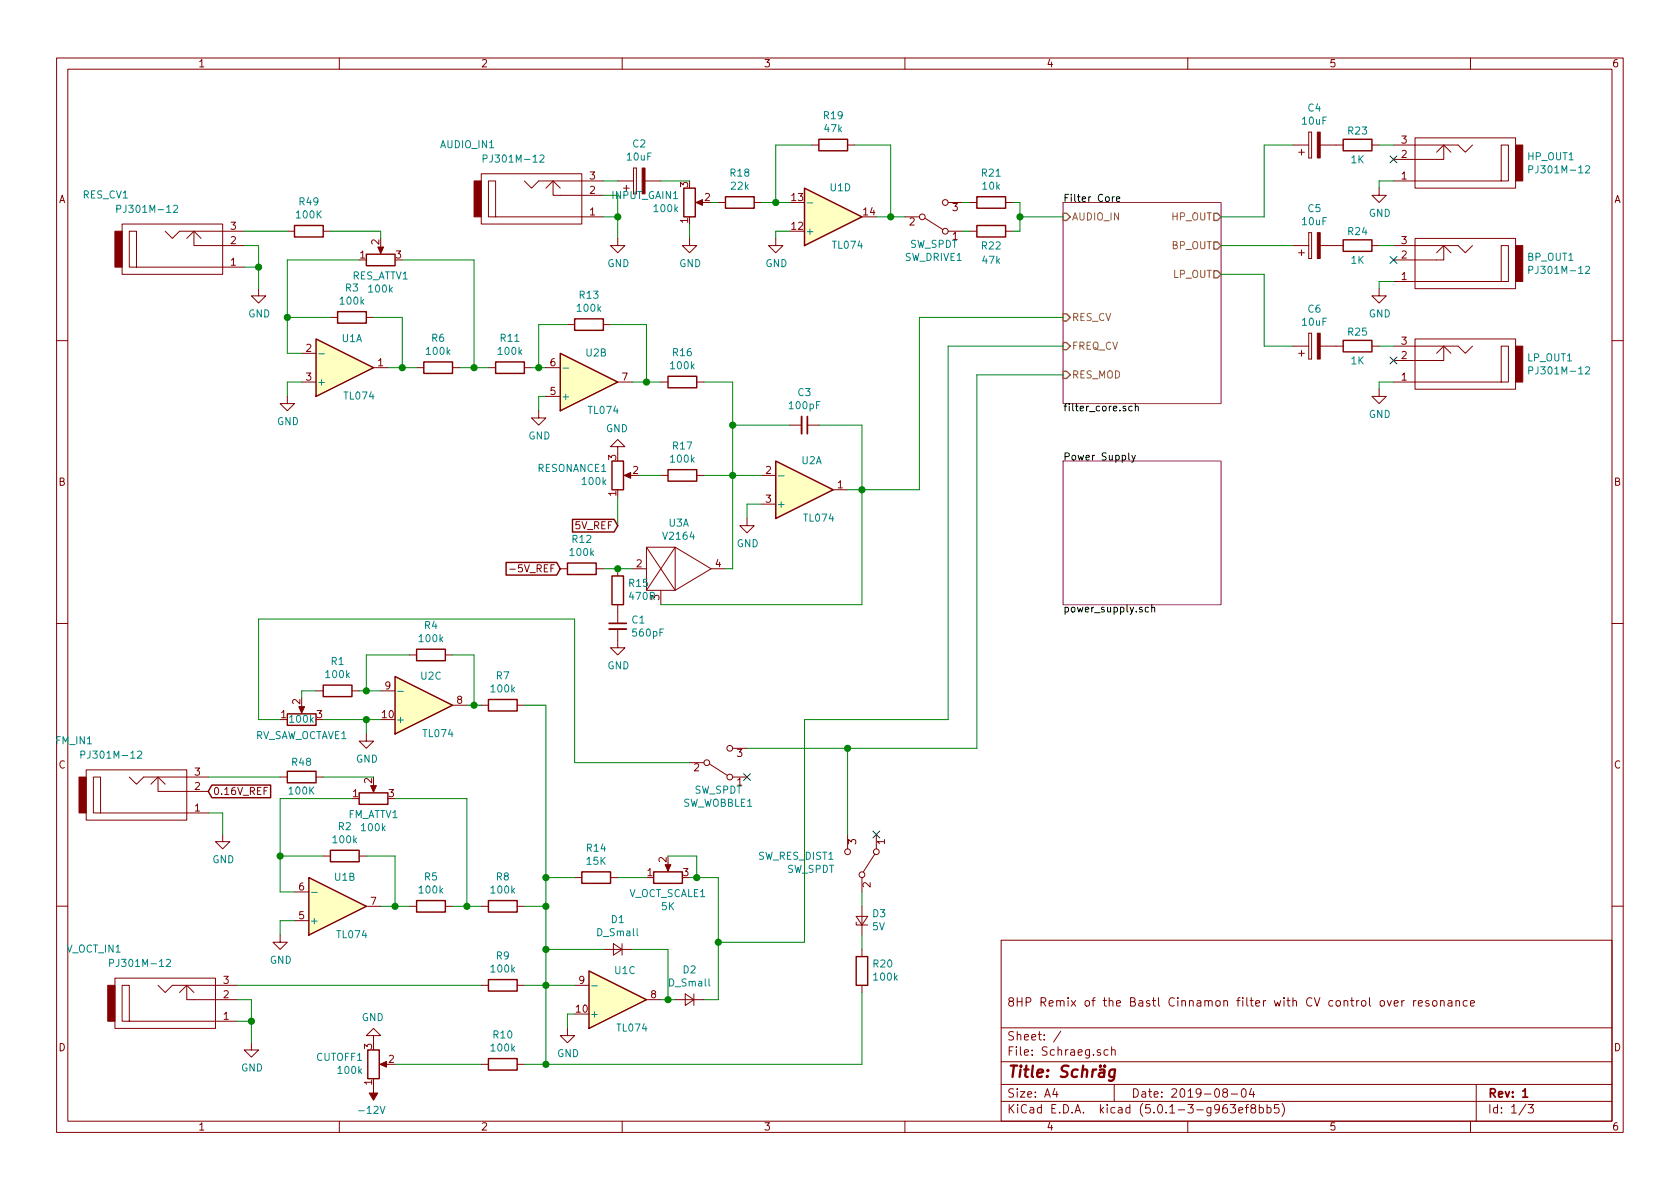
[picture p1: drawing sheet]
EESchema Schematic File Version 4
LIBS:Schraeg-cache
EELAYER 26 0
EELAYER END
$Descr A4 11693 8268
encoding utf-8
Sheet 1 3
Title "Schräg"
Date "2019-08-04"
Rev "1"
Comp ""
Comment1 "8HP Remix of the Bastl Cinnamon filter with CV control over resonance"
Comment2 ""
Comment3 ""
Comment4 ""
$EndDescr
$Comp
L eurocad:PJ301M-12 AUDIO_IN1
U 1 1
P 3750 1350
F 0 "AUDIO_IN1" H 3450 1000 50  0000 R CNN
F 1 "PJ301M-12" H 3800 1100 50  0000 R CNN
F 2 "Eurocad:PJ301M-12" H 3750 1350 50  0001 C CNN
F 3 "" H 3750 1350 50  0000 C CNN
	1    3750 1350
	1    0    0    1   
$EndComp
Wire Wire Line
	4200 1500 4300 1500
Wire Wire Line
	4300 1500 4300 1650
$Comp
L power:GND #PWR011
U 1 1
P 4300 1650
F 0 "#PWR011" H 4300 1400 50  0001 C CNN
F 1 "GND" H 4305 1477 50  0000 C CNN
F 2 "" H 4300 1650 50  0001 C CNN
F 3 "" H 4300 1650 50  0001 C CNN
	1    4300 1650
	1    0    0    -1  
$EndComp
$Comp
L Device:CP C2
U 1 1
P 4450 1250
F 0 "C2" V 4705 1250 50  0000 C CNN
F 1 "10uF" V 4614 1250 50  0000 C CNN
F 2 "Capacitor_SMD:CP_Elec_5x4.5" H 4488 1100 50  0001 C CNN
F 3 "~" H 4450 1250 50  0001 C CNN
	1    4450 1250
	0    -1   -1   0   
$EndComp
Wire Wire Line
	4200 1250 4300 1250
$Comp
L Device:R_POT INPUT_GAIN1
U 1 1
P 4800 1400
F 0 "INPUT_GAIN1" H 4730 1354 50  0000 R CNN
F 1 "100k" H 4730 1445 50  0000 R CNN
F 2 "Eurocad:Alpha9mmPot" H 4800 1400 50  0001 C CNN
F 3 "~" H 4800 1400 50  0001 C CNN
	1    4800 1400
	1    0    0    1   
$EndComp
Wire Wire Line
	4600 1250 4800 1250
Wire Wire Line
	4800 1550 4800 1650
$Comp
L power:GND #PWR014
U 1 1
P 4800 1650
F 0 "#PWR014" H 4800 1400 50  0001 C CNN
F 1 "GND" H 4805 1477 50  0000 C CNN
F 2 "" H 4800 1650 50  0001 C CNN
F 3 "" H 4800 1650 50  0001 C CNN
	1    4800 1650
	1    0    0    -1  
$EndComp
$Comp
L Device:R R18
U 1 1
P 5150 1400
F 0 "R18" V 4943 1400 50  0000 C CNN
F 1 "22k" V 5034 1400 50  0000 C CNN
F 2 "Resistor_SMD:R_0603_1608Metric_Pad1.05x0.95mm_HandSolder" V 5080 1400 50  0001 C CNN
F 3 "~" H 5150 1400 50  0001 C CNN
	1    5150 1400
	0    1    1    0   
$EndComp
Wire Wire Line
	5300 1400 5400 1400
$Comp
L Amplifier_Operational:TL074 U1
U 4 1
P 5800 1500
F 0 "U1" H 5850 1300 50  0000 C CNN
F 1 "TL074" H 5900 1700 50  0000 C CNN
F 2 "Package_SO:SOIC-14_3.9x8.7mm_P1.27mm" H 5750 1600 50  0001 C CNN
F 3 "http://www.ti.com/lit/ds/symlink/tl071.pdf" H 5850 1700 50  0001 C CNN
	4    5800 1500
	1    0    0    1   
$EndComp
Wire Wire Line
	5500 1600 5400 1600
Wire Wire Line
	5400 1600 5400 1650
$Comp
L power:GND #PWR016
U 1 1
P 5400 1650
F 0 "#PWR016" H 5400 1400 50  0001 C CNN
F 1 "GND" H 5405 1477 50  0000 C CNN
F 2 "" H 5400 1650 50  0001 C CNN
F 3 "" H 5400 1650 50  0001 C CNN
	1    5400 1650
	1    0    0    -1  
$EndComp
$Comp
L Device:R R19
U 1 1
P 5800 1000
F 0 "R19" V 5593 1000 50  0000 C CNN
F 1 "47k" V 5684 1000 50  0000 C CNN
F 2 "Resistor_SMD:R_0603_1608Metric_Pad1.05x0.95mm_HandSolder" V 5730 1000 50  0001 C CNN
F 3 "~" H 5800 1000 50  0001 C CNN
	1    5800 1000
	0    1    1    0   
$EndComp
Wire Wire Line
	5650 1000 5400 1000
Wire Wire Line
	5400 1000 5400 1400
Connection ~ 5400 1400
Wire Wire Line
	5400 1400 5500 1400
Wire Wire Line
	5950 1000 6200 1000
Wire Wire Line
	6200 1000 6200 1500
Wire Wire Line
	6200 1500 6100 1500
$Comp
L Switch:SW_SPDT SW_DRIVE1
U 1 1
P 6500 1500
F 0 "SW_DRIVE1" H 6500 1785 50  0000 C CNN
F 1 "SW_SPDT" H 6500 1694 50  0000 C CNN
F 2 "Connector_PinHeader_2.54mm:PinHeader_1x03_P2.54mm_Vertical" H 6500 1500 50  0001 C CNN
F 3 "" H 6500 1500 50  0001 C CNN
	1    6500 1500
	1    0    0    -1  
$EndComp
$Comp
L Device:R R22
U 1 1
P 6900 1600
F 0 "R22" V 7000 1600 50  0000 C CNN
F 1 "47k" V 7100 1600 50  0000 C CNN
F 2 "Resistor_SMD:R_0603_1608Metric_Pad1.05x0.95mm_HandSolder" V 6830 1600 50  0001 C CNN
F 3 "~" H 6900 1600 50  0001 C CNN
	1    6900 1600
	0    1    1    0   
$EndComp
$Comp
L Device:R R21
U 1 1
P 6900 1400
F 0 "R21" V 6693 1400 50  0000 C CNN
F 1 "10k" V 6784 1400 50  0000 C CNN
F 2 "Resistor_SMD:R_0603_1608Metric_Pad1.05x0.95mm_HandSolder" V 6830 1400 50  0001 C CNN
F 3 "~" H 6900 1400 50  0001 C CNN
	1    6900 1400
	0    1    1    0   
$EndComp
Wire Wire Line
	7050 1600 7100 1600
Wire Wire Line
	7100 1400 7050 1400
$Sheet
S 7400 1400 1100 1400
U 5D5752FE
F0 "Filter Core" 50
F1 "filter_core.sch" 50
F2 "AUDIO_IN" I L 7400 1500 50 
F3 "HP_OUT" O R 8500 1500 50 
F4 "BP_OUT" O R 8500 1700 50 
F5 "LP_OUT" O R 8500 1900 50 
F6 "FREQ_CV" I L 7400 2400 50 
F7 "RES_CV" I L 7400 2200 50 
F8 "RES_MOD" I L 7400 2600 50 
$EndSheet
Wire Wire Line
	4950 1400 5000 1400
Wire Wire Line
	6700 1400 6750 1400
Wire Wire Line
	6700 1600 6750 1600
Wire Wire Line
	6200 1500 6300 1500
Connection ~ 6200 1500
$Comp
L eurocad:PJ301M-12 HP_OUT1
U 1 1
P 10150 1100
F 0 "HP_OUT1" H 9672 1084 50  0000 R CNN
F 1 "PJ301M-12" H 9672 1175 50  0000 R CNN
F 2 "Eurocad:PJ301M-12" H 10150 1100 50  0001 C CNN
F 3 "" H 10150 1100 50  0000 C CNN
	1    10150 1100
	-1   0    0    1   
$EndComp
Wire Wire Line
	9700 1250 9600 1250
Wire Wire Line
	9600 1250 9600 1300
$Comp
L power:GND #PWR017
U 1 1
P 9600 1300
F 0 "#PWR017" H 9600 1050 50  0001 C CNN
F 1 "GND" H 9605 1127 50  0000 C CNN
F 2 "" H 9600 1300 50  0001 C CNN
F 3 "" H 9600 1300 50  0001 C CNN
	1    9600 1300
	1    0    0    -1  
$EndComp
$Comp
L Device:R R23
U 1 1
P 9450 1000
F 0 "R23" V 9350 1000 50  0000 C CNN
F 1 "1K" V 9550 1000 50  0000 C CNN
F 2 "Resistor_SMD:R_0603_1608Metric_Pad1.05x0.95mm_HandSolder" V 9380 1000 50  0001 C CNN
F 3 "~" H 9450 1000 50  0001 C CNN
	1    9450 1000
	0    1    1    0   
$EndComp
Wire Wire Line
	9600 1000 9700 1000
$Comp
L eurocad:PJ301M-12 BP_OUT1
U 1 1
P 10150 1800
F 0 "BP_OUT1" H 9672 1784 50  0000 R CNN
F 1 "PJ301M-12" H 9672 1875 50  0000 R CNN
F 2 "Eurocad:PJ301M-12" H 10150 1800 50  0001 C CNN
F 3 "" H 10150 1800 50  0000 C CNN
	1    10150 1800
	-1   0    0    1   
$EndComp
Wire Wire Line
	9700 1950 9600 1950
Wire Wire Line
	9600 1950 9600 2000
$Comp
L power:GND #PWR018
U 1 1
P 9600 2000
F 0 "#PWR018" H 9600 1750 50  0001 C CNN
F 1 "GND" H 9605 1827 50  0000 C CNN
F 2 "" H 9600 2000 50  0001 C CNN
F 3 "" H 9600 2000 50  0001 C CNN
	1    9600 2000
	1    0    0    -1  
$EndComp
$Comp
L Device:R R24
U 1 1
P 9450 1700
F 0 "R24" V 9350 1700 50  0000 C CNN
F 1 "1K" V 9550 1700 50  0000 C CNN
F 2 "Resistor_SMD:R_0603_1608Metric_Pad1.05x0.95mm_HandSolder" V 9380 1700 50  0001 C CNN
F 3 "~" H 9450 1700 50  0001 C CNN
	1    9450 1700
	0    1    1    0   
$EndComp
Wire Wire Line
	9600 1700 9700 1700
$Comp
L eurocad:PJ301M-12 LP_OUT1
U 1 1
P 10150 2500
F 0 "LP_OUT1" H 9672 2484 50  0000 R CNN
F 1 "PJ301M-12" H 9672 2575 50  0000 R CNN
F 2 "Eurocad:PJ301M-12" H 10150 2500 50  0001 C CNN
F 3 "" H 10150 2500 50  0000 C CNN
	1    10150 2500
	-1   0    0    1   
$EndComp
Wire Wire Line
	9700 2650 9600 2650
Wire Wire Line
	9600 2650 9600 2700
$Comp
L power:GND #PWR019
U 1 1
P 9600 2700
F 0 "#PWR019" H 9600 2450 50  0001 C CNN
F 1 "GND" H 9605 2527 50  0000 C CNN
F 2 "" H 9600 2700 50  0001 C CNN
F 3 "" H 9600 2700 50  0001 C CNN
	1    9600 2700
	1    0    0    -1  
$EndComp
$Comp
L Device:R R25
U 1 1
P 9450 2400
F 0 "R25" V 9350 2400 50  0000 C CNN
F 1 "1K" V 9550 2400 50  0000 C CNN
F 2 "Resistor_SMD:R_0603_1608Metric_Pad1.05x0.95mm_HandSolder" V 9380 2400 50  0001 C CNN
F 3 "~" H 9450 2400 50  0001 C CNN
	1    9450 2400
	0    1    1    0   
$EndComp
Wire Wire Line
	9600 2400 9700 2400
$Comp
L eurocad:PJ301M-12 RES_CV1
U 1 1
P 1250 1700
F 0 "RES_CV1" H 900 1350 50  0000 R CNN
F 1 "PJ301M-12" H 1250 1450 50  0000 R CNN
F 2 "Eurocad:PJ301M-12" H 1250 1700 50  0001 C CNN
F 3 "" H 1250 1700 50  0000 C CNN
	1    1250 1700
	1    0    0    1   
$EndComp
Wire Wire Line
	1700 1850 1800 1850
$Comp
L power:GND #PWR03
U 1 1
P 1800 2000
F 0 "#PWR03" H 1800 1750 50  0001 C CNN
F 1 "GND" H 1805 1827 50  0000 C CNN
F 2 "" H 1800 2000 50  0001 C CNN
F 3 "" H 1800 2000 50  0001 C CNN
	1    1800 2000
	1    0    0    -1  
$EndComp
Wire Wire Line
	1800 1850 1800 2000
$Comp
L Amplifier_Operational:TL074 U1
U 1 1
P 2400 2550
F 0 "U1" H 2450 2350 50  0000 C CNN
F 1 "TL074" H 2500 2750 50  0000 C CNN
F 2 "Package_SO:SOIC-14_3.9x8.7mm_P1.27mm" H 2350 2650 50  0001 C CNN
F 3 "http://www.ti.com/lit/ds/symlink/tl071.pdf" H 2450 2750 50  0001 C CNN
	1    2400 2550
	1    0    0    1   
$EndComp
$Comp
L Device:R R3
U 1 1
P 2450 2200
F 0 "R3" V 2243 2200 50  0000 C CNN
F 1 "100k" V 2334 2200 50  0000 C CNN
F 2 "Resistor_SMD:R_0603_1608Metric_Pad1.05x0.95mm_HandSolder" V 2380 2200 50  0001 C CNN
F 3 "~" H 2450 2200 50  0001 C CNN
	1    2450 2200
	0    1    1    0   
$EndComp
$Comp
L Device:R R6
U 1 1
P 3050 2550
F 0 "R6" V 2843 2550 50  0000 C CNN
F 1 "100k" V 2934 2550 50  0000 C CNN
F 2 "Resistor_SMD:R_0603_1608Metric_Pad1.05x0.95mm_HandSolder" V 2980 2550 50  0001 C CNN
F 3 "~" H 3050 2550 50  0001 C CNN
	1    3050 2550
	0    1    1    0   
$EndComp
Wire Wire Line
	2500 1800 2000 1800
Wire Wire Line
	2000 1800 2000 2200
Wire Wire Line
	2000 2450 2100 2450
Wire Wire Line
	2100 2650 2000 2650
Wire Wire Line
	2000 2650 2000 2750
$Comp
L power:GND #PWR05
U 1 1
P 2000 2750
F 0 "#PWR05" H 2000 2500 50  0001 C CNN
F 1 "GND" H 2005 2577 50  0000 C CNN
F 2 "" H 2000 2750 50  0001 C CNN
F 3 "" H 2000 2750 50  0001 C CNN
	1    2000 2750
	1    0    0    -1  
$EndComp
Wire Wire Line
	2300 2200 2000 2200
Connection ~ 2000 2200
Wire Wire Line
	2000 2200 2000 2450
Wire Wire Line
	2600 2200 2800 2200
Wire Wire Line
	2800 2200 2800 2550
Wire Wire Line
	2800 2550 2700 2550
Wire Wire Line
	2800 2550 2900 2550
Connection ~ 2800 2550
Wire Wire Line
	2800 1800 3300 1800
Wire Wire Line
	3300 1800 3300 2550
Wire Wire Line
	3300 2550 3200 2550
$Comp
L Device:R R11
U 1 1
P 3550 2550
F 0 "R11" V 3343 2550 50  0000 C CNN
F 1 "100k" V 3434 2550 50  0000 C CNN
F 2 "Resistor_SMD:R_0603_1608Metric_Pad1.05x0.95mm_HandSolder" V 3480 2550 50  0001 C CNN
F 3 "~" H 3550 2550 50  0001 C CNN
	1    3550 2550
	0    1    1    0   
$EndComp
Wire Wire Line
	3300 2550 3400 2550
Connection ~ 3300 2550
$Comp
L Device:R R13
U 1 1
P 4100 2250
F 0 "R13" V 3893 2250 50  0000 C CNN
F 1 "100k" V 3984 2250 50  0000 C CNN
F 2 "Resistor_SMD:R_0603_1608Metric_Pad1.05x0.95mm_HandSolder" V 4030 2250 50  0001 C CNN
F 3 "~" H 4100 2250 50  0001 C CNN
	1    4100 2250
	0    1    1    0   
$EndComp
Wire Wire Line
	3700 2550 3750 2550
Wire Wire Line
	3950 2250 3750 2250
Wire Wire Line
	3750 2250 3750 2550
Connection ~ 3750 2550
Wire Wire Line
	3750 2550 3800 2550
Wire Wire Line
	4250 2250 4500 2250
Wire Wire Line
	4500 2250 4500 2650
Wire Wire Line
	4500 2650 4400 2650
Wire Wire Line
	3800 2750 3750 2750
Wire Wire Line
	3750 2750 3750 2850
$Comp
L power:GND #PWR09
U 1 1
P 3750 2850
F 0 "#PWR09" H 3750 2600 50  0001 C CNN
F 1 "GND" H 3755 2677 50  0000 C CNN
F 2 "" H 3750 2850 50  0001 C CNN
F 3 "" H 3750 2850 50  0001 C CNN
	1    3750 2850
	1    0    0    -1  
$EndComp
$Comp
L Device:R R16
U 1 1
P 4750 2650
F 0 "R16" V 4543 2650 50  0000 C CNN
F 1 "100k" V 4634 2650 50  0000 C CNN
F 2 "Resistor_SMD:R_0603_1608Metric_Pad1.05x0.95mm_HandSolder" V 4680 2650 50  0001 C CNN
F 3 "~" H 4750 2650 50  0001 C CNN
	1    4750 2650
	0    1    1    0   
$EndComp
Wire Wire Line
	4500 2650 4600 2650
Connection ~ 4500 2650
$Comp
L Amplifier_Operational:TL074 U2
U 1 1
P 5600 3400
F 0 "U2" H 5650 3200 50  0000 C CNN
F 1 "TL074" H 5700 3600 50  0000 C CNN
F 2 "Package_SO:SOIC-14_3.9x8.7mm_P1.27mm" H 5550 3500 50  0001 C CNN
F 3 "http://www.ti.com/lit/ds/symlink/tl071.pdf" H 5650 3600 50  0001 C CNN
	1    5600 3400
	1    0    0    1   
$EndComp
Wire Wire Line
	4900 2650 5100 2650
$Comp
L v2164:V2164 U3
U 1 1
P 4700 3950
AR Path="/5D5C12B5" Ref="U3"  Part="1" 
AR Path="/5D5752FE/5D5C12B5" Ref="U?"  Part="1" 
F 0 "U3" H 4725 3635 50  0000 C CNN
F 1 "V2164" H 4725 3726 50  0000 C CNN
F 2 "Package_SO:SOIC-16_3.9x9.9mm_P1.27mm" H 4700 3950 50  0001 C CNN
F 3 "" H 4700 3950 50  0001 C CNN
	1    4700 3950
	1    0    0    1   
$EndComp
$Comp
L Device:R R15
U 1 1
P 4300 4100
AR Path="/5D5C12BC" Ref="R15"  Part="1" 
AR Path="/5D5752FE/5D5C12BC" Ref="R?"  Part="1" 
F 0 "R15" H 4230 4054 50  0000 R CNN
F 1 "470R" H 4230 4145 50  0000 R CNN
F 2 "Resistor_SMD:R_0603_1608Metric_Pad1.05x0.95mm_HandSolder" V 4230 4100 50  0001 C CNN
F 3 "~" H 4300 4100 50  0001 C CNN
	1    4300 4100
	-1   0    0    1   
$EndComp
$Comp
L Device:C_Small C1
U 1 1
P 4300 4350
AR Path="/5D5C12C3" Ref="C1"  Part="1" 
AR Path="/5D5752FE/5D5C12C3" Ref="C?"  Part="1" 
F 0 "C1" H 4392 4396 50  0000 L CNN
F 1 "560pF" H 4392 4305 50  0000 L CNN
F 2 "Capacitor_SMD:C_0603_1608Metric_Pad1.05x0.95mm_HandSolder" H 4300 4350 50  0001 C CNN
F 3 "~" H 4300 4350 50  0001 C CNN
	1    4300 4350
	1    0    0    -1  
$EndComp
$Comp
L power:GND #PWR013
U 1 1
P 4300 4450
AR Path="/5D5C12CA" Ref="#PWR013"  Part="1" 
AR Path="/5D5752FE/5D5C12CA" Ref="#PWR?"  Part="1" 
F 0 "#PWR013" H 4300 4200 50  0001 C CNN
F 1 "GND" H 4305 4277 50  0000 C CNN
F 2 "" H 4300 4450 50  0001 C CNN
F 3 "" H 4300 4450 50  0001 C CNN
	1    4300 4450
	1    0    0    -1  
$EndComp
Wire Wire Line
	4200 3950 4300 3950
Connection ~ 4300 3950
Wire Wire Line
	4300 3950 4400 3950
$Comp
L Device:R R12
U 1 1
P 4050 3950
F 0 "R12" V 3843 3950 50  0000 C CNN
F 1 "100k" V 3934 3950 50  0000 C CNN
F 2 "Resistor_SMD:R_0603_1608Metric_Pad1.05x0.95mm_HandSolder" V 3980 3950 50  0001 C CNN
F 3 "~" H 4050 3950 50  0001 C CNN
	1    4050 3950
	0    1    1    0   
$EndComp
$Comp
L Device:R_POT RESONANCE1
U 1 1
P 4300 3300
F 0 "RESONANCE1" H 4230 3254 50  0000 R CNN
F 1 "100k" H 4230 3345 50  0000 R CNN
F 2 "Eurocad:Alpha9mmPot" H 4300 3300 50  0001 C CNN
F 3 "~" H 4300 3300 50  0001 C CNN
	1    4300 3300
	1    0    0    1   
$EndComp
$Comp
L power:GND #PWR012
U 1 1
P 4300 3150
AR Path="/5D5CD50E" Ref="#PWR012"  Part="1" 
AR Path="/5D5752FE/5D5CD50E" Ref="#PWR?"  Part="1" 
F 0 "#PWR012" H 4300 2900 50  0001 C CNN
F 1 "GND" H 4305 2977 50  0000 C CNN
F 2 "" H 4300 3150 50  0001 C CNN
F 3 "" H 4300 3150 50  0001 C CNN
	1    4300 3150
	-1   0    0    1   
$EndComp
Wire Wire Line
	4300 3450 4300 3650
$Comp
L Device:R R17
U 1 1
P 4750 3300
F 0 "R17" V 4543 3300 50  0000 C CNN
F 1 "100k" V 4634 3300 50  0000 C CNN
F 2 "Resistor_SMD:R_0603_1608Metric_Pad1.05x0.95mm_HandSolder" V 4680 3300 50  0001 C CNN
F 3 "~" H 4750 3300 50  0001 C CNN
	1    4750 3300
	0    1    1    0   
$EndComp
Wire Wire Line
	4450 3300 4600 3300
Wire Wire Line
	4900 3300 5100 3300
Wire Wire Line
	5100 3300 5100 2950
Wire Wire Line
	5050 3950 5100 3950
Wire Wire Line
	5100 3950 5100 3300
Connection ~ 5100 3300
$Comp
L Device:C_Small C3
U 1 1
P 5600 2950
F 0 "C3" V 5371 2950 50  0000 C CNN
F 1 "100pF" V 5462 2950 50  0000 C CNN
F 2 "Capacitor_SMD:C_0603_1608Metric_Pad1.05x0.95mm_HandSolder" H 5600 2950 50  0001 C CNN
F 3 "~" H 5600 2950 50  0001 C CNN
	1    5600 2950
	0    1    1    0   
$EndComp
Wire Wire Line
	5700 2950 6000 2950
Wire Wire Line
	6000 2950 6000 3400
Wire Wire Line
	6000 3400 5900 3400
Wire Wire Line
	5300 3500 5200 3500
Wire Wire Line
	5200 3500 5200 3600
$Comp
L power:GND #PWR015
U 1 1
P 5200 3600
AR Path="/5D5E3FE0" Ref="#PWR015"  Part="1" 
AR Path="/5D5752FE/5D5E3FE0" Ref="#PWR?"  Part="1" 
F 0 "#PWR015" H 5200 3350 50  0001 C CNN
F 1 "GND" H 5205 3427 50  0000 C CNN
F 2 "" H 5200 3600 50  0001 C CNN
F 3 "" H 5200 3600 50  0001 C CNN
	1    5200 3600
	1    0    0    -1  
$EndComp
Wire Wire Line
	4600 4200 6000 4200
Wire Wire Line
	6000 4200 6000 3400
Connection ~ 6000 3400
Wire Wire Line
	6000 3400 6400 3400
Wire Wire Line
	7100 1400 7100 1500
Wire Wire Line
	7100 1500 7400 1500
Connection ~ 7100 1500
Wire Wire Line
	7100 1500 7100 1600
Wire Wire Line
	6400 3400 6400 2200
Wire Wire Line
	6400 2200 7400 2200
Wire Wire Line
	1450 5650 1550 5650
$Comp
L power:GND #PWR01
U 1 1
P 1550 5800
F 0 "#PWR01" H 1550 5550 50  0001 C CNN
F 1 "GND" H 1555 5627 50  0000 C CNN
F 2 "" H 1550 5800 50  0001 C CNN
F 3 "" H 1550 5800 50  0001 C CNN
	1    1550 5800
	1    0    0    -1  
$EndComp
Wire Wire Line
	1550 5650 1550 5800
$Comp
L Amplifier_Operational:TL074 U1
U 2 1
P 2350 6300
F 0 "U1" H 2400 6100 50  0000 C CNN
F 1 "TL074" H 2450 6500 50  0000 C CNN
F 2 "Package_SO:SOIC-14_3.9x8.7mm_P1.27mm" H 2300 6400 50  0001 C CNN
F 3 "http://www.ti.com/lit/ds/symlink/tl071.pdf" H 2400 6500 50  0001 C CNN
	2    2350 6300
	1    0    0    1   
$EndComp
$Comp
L Device:R_POT FM_ATTV1
U 1 1
P 2600 5550
F 0 "FM_ATTV1" V 2486 5550 50  0000 C CNN
F 1 "100k" V 2395 5550 50  0000 C CNN
F 2 "Eurocad:Alpha9mmPot" H 2600 5550 50  0001 C CNN
F 3 "~" H 2600 5550 50  0001 C CNN
	1    2600 5550
	0    -1   -1   0   
$EndComp
$Comp
L Device:R R2
U 1 1
P 2400 5950
F 0 "R2" V 2193 5950 50  0000 C CNN
F 1 "100k" V 2284 5950 50  0000 C CNN
F 2 "Resistor_SMD:R_0603_1608Metric_Pad1.05x0.95mm_HandSolder" V 2330 5950 50  0001 C CNN
F 3 "~" H 2400 5950 50  0001 C CNN
	1    2400 5950
	0    1    1    0   
$EndComp
$Comp
L Device:R R5
U 1 1
P 3000 6300
F 0 "R5" V 2793 6300 50  0000 C CNN
F 1 "100k" V 2884 6300 50  0000 C CNN
F 2 "Resistor_SMD:R_0603_1608Metric_Pad1.05x0.95mm_HandSolder" V 2930 6300 50  0001 C CNN
F 3 "~" H 3000 6300 50  0001 C CNN
	1    3000 6300
	0    1    1    0   
$EndComp
Wire Wire Line
	1950 5550 1950 5950
Wire Wire Line
	1950 6200 2050 6200
Wire Wire Line
	2050 6400 1950 6400
Wire Wire Line
	1950 6400 1950 6500
$Comp
L power:GND #PWR04
U 1 1
P 1950 6500
F 0 "#PWR04" H 1950 6250 50  0001 C CNN
F 1 "GND" H 1955 6327 50  0000 C CNN
F 2 "" H 1950 6500 50  0001 C CNN
F 3 "" H 1950 6500 50  0001 C CNN
	1    1950 6500
	1    0    0    -1  
$EndComp
Wire Wire Line
	2250 5950 1950 5950
Connection ~ 1950 5950
Wire Wire Line
	1950 5950 1950 6200
Wire Wire Line
	2550 5950 2750 5950
Wire Wire Line
	2750 5950 2750 6300
Wire Wire Line
	2750 6300 2650 6300
Wire Wire Line
	2750 6300 2850 6300
Connection ~ 2750 6300
Wire Wire Line
	2750 5550 3250 5550
Wire Wire Line
	3250 5550 3250 6300
Wire Wire Line
	3250 6300 3150 6300
$Comp
L Device:R R8
U 1 1
P 3500 6300
F 0 "R8" V 3293 6300 50  0000 C CNN
F 1 "100k" V 3384 6300 50  0000 C CNN
F 2 "Resistor_SMD:R_0603_1608Metric_Pad1.05x0.95mm_HandSolder" V 3430 6300 50  0001 C CNN
F 3 "~" H 3500 6300 50  0001 C CNN
	1    3500 6300
	0    1    1    0   
$EndComp
Wire Wire Line
	3250 6300 3350 6300
Connection ~ 3250 6300
$Comp
L eurocad:PJ301M-12 V_OCT_IN1
U 1 1
P 1200 6950
F 0 "V_OCT_IN1" H 850 6600 50  0000 R CNN
F 1 "PJ301M-12" H 1200 6700 50  0000 R CNN
F 2 "Eurocad:PJ301M-12" H 1200 6950 50  0001 C CNN
F 3 "" H 1200 6950 50  0000 C CNN
	1    1200 6950
	1    0    0    1   
$EndComp
$Comp
L Device:R R9
U 1 1
P 3500 6850
F 0 "R9" V 3293 6850 50  0000 C CNN
F 1 "100k" V 3384 6850 50  0000 C CNN
F 2 "Resistor_SMD:R_0603_1608Metric_Pad1.05x0.95mm_HandSolder" V 3430 6850 50  0001 C CNN
F 3 "~" H 3500 6850 50  0001 C CNN
	1    3500 6850
	0    1    1    0   
$EndComp
Wire Wire Line
	3350 6850 1650 6850
Wire Wire Line
	1650 7100 1750 7100
$Comp
L power:GND #PWR02
U 1 1
P 1750 7250
F 0 "#PWR02" H 1750 7000 50  0001 C CNN
F 1 "GND" H 1755 7077 50  0000 C CNN
F 2 "" H 1750 7250 50  0001 C CNN
F 3 "" H 1750 7250 50  0001 C CNN
	1    1750 7250
	1    0    0    -1  
$EndComp
Wire Wire Line
	1750 7100 1750 7250
$Comp
L Device:R_POT CUTOFF1
U 1 1
P 2600 7400
F 0 "CUTOFF1" H 2530 7354 50  0000 R CNN
F 1 "100k" H 2530 7445 50  0000 R CNN
F 2 "Eurocad:Alpha9mmPot" H 2600 7400 50  0001 C CNN
F 3 "~" H 2600 7400 50  0001 C CNN
	1    2600 7400
	1    0    0    1   
$EndComp
$Comp
L Device:R R10
U 1 1
P 3500 7400
F 0 "R10" V 3293 7400 50  0000 C CNN
F 1 "100k" V 3384 7400 50  0000 C CNN
F 2 "Resistor_SMD:R_0603_1608Metric_Pad1.05x0.95mm_HandSolder" V 3430 7400 50  0001 C CNN
F 3 "~" H 3500 7400 50  0001 C CNN
	1    3500 7400
	0    1    1    0   
$EndComp
Wire Wire Line
	2750 7400 3350 7400
$Comp
L power:GND #PWR07
U 1 1
P 2600 7250
F 0 "#PWR07" H 2600 7000 50  0001 C CNN
F 1 "GND" H 2605 7077 50  0000 C CNN
F 2 "" H 2600 7250 50  0001 C CNN
F 3 "" H 2600 7250 50  0001 C CNN
	1    2600 7250
	-1   0    0    1   
$EndComp
$Comp
L power:-12V #PWR08
U 1 1
P 2600 7550
F 0 "#PWR08" H 2600 7650 50  0001 C CNN
F 1 "-12V" H 2615 7723 50  0000 C CNN
F 2 "" H 2600 7550 50  0001 C CNN
F 3 "" H 2600 7550 50  0001 C CNN
	1    2600 7550
	-1   0    0    1   
$EndComp
Wire Wire Line
	3650 6300 3800 6300
Wire Wire Line
	3800 6300 3800 6600
Wire Wire Line
	3800 7400 3650 7400
Wire Wire Line
	3650 6850 3800 6850
Connection ~ 3800 6850
Wire Wire Line
	3800 6850 3800 7400
$Comp
L Amplifier_Operational:TL074 U1
U 3 1
P 4300 6950
F 0 "U1" H 4350 6750 50  0000 C CNN
F 1 "TL074" H 4400 7150 50  0000 C CNN
F 2 "Package_SO:SOIC-14_3.9x8.7mm_P1.27mm" H 4250 7050 50  0001 C CNN
F 3 "http://www.ti.com/lit/ds/symlink/tl071.pdf" H 4350 7150 50  0001 C CNN
	3    4300 6950
	1    0    0    1   
$EndComp
Wire Wire Line
	3800 6850 4000 6850
Wire Wire Line
	4000 7050 3950 7050
Wire Wire Line
	3950 7050 3950 7150
$Comp
L power:GND #PWR010
U 1 1
P 3950 7150
F 0 "#PWR010" H 3950 6900 50  0001 C CNN
F 1 "GND" H 3955 6977 50  0000 C CNN
F 2 "" H 3950 7150 50  0001 C CNN
F 3 "" H 3950 7150 50  0001 C CNN
	1    3950 7150
	1    0    0    -1  
$EndComp
$Comp
L Device:D_Small D1
U 1 1
P 4300 6600
F 0 "D1" H 4300 6395 50  0000 C CNN
F 1 "D_Small" H 4300 6486 50  0000 C CNN
F 2 "Diode_SMD:D_SOD-123" V 4300 6600 50  0001 C CNN
F 3 "~" V 4300 6600 50  0001 C CNN
	1    4300 6600
	-1   0    0    1   
$EndComp
$Comp
L Device:D_Small D2
U 1 1
P 4800 6950
F 0 "D2" H 4800 6745 50  0000 C CNN
F 1 "D_Small" H 4800 6836 50  0000 C CNN
F 2 "Diode_SMD:D_SOD-123" V 4800 6950 50  0001 C CNN
F 3 "~" V 4800 6950 50  0001 C CNN
	1    4800 6950
	-1   0    0    1   
$EndComp
Wire Wire Line
	4700 6950 4650 6950
Wire Wire Line
	4650 6950 4650 6600
Wire Wire Line
	4650 6600 4400 6600
Connection ~ 4650 6950
Wire Wire Line
	4650 6950 4600 6950
Wire Wire Line
	4200 6600 3800 6600
Connection ~ 3800 6600
Wire Wire Line
	3800 6600 3800 6850
$Comp
L Device:R R14
U 1 1
P 4150 6100
F 0 "R14" V 3943 6100 50  0000 C CNN
F 1 "15K" V 4034 6100 50  0000 C CNN
F 2 "Resistor_SMD:R_0603_1608Metric_Pad1.05x0.95mm_HandSolder" V 4080 6100 50  0001 C CNN
F 3 "~" H 4150 6100 50  0001 C CNN
	1    4150 6100
	0    1    1    0   
$EndComp
$Comp
L Device:R_POT V_OCT_SCALE1
U 1 1
P 4650 6100
F 0 "V_OCT_SCALE1" V 4536 6100 50  0000 C CNN
F 1 "5K" V 4445 6100 50  0000 C CNN
F 2 "Potentiometer_THT:Potentiometer_Bourns_3296W_Vertical" H 4650 6100 50  0001 C CNN
F 3 "~" H 4650 6100 50  0001 C CNN
	1    4650 6100
	0    -1   -1   0   
$EndComp
Wire Wire Line
	4900 6950 5000 6950
Wire Wire Line
	5000 6950 5000 6550
Wire Wire Line
	5000 6100 4850 6100
Wire Wire Line
	4850 6100 4850 5950
Wire Wire Line
	4850 5950 4650 5950
Connection ~ 4850 6100
Wire Wire Line
	4850 6100 4800 6100
Wire Wire Line
	4500 6100 4300 6100
Wire Wire Line
	4000 6100 3800 6100
Connection ~ 3800 6300
$Comp
L Switch:SW_SPDT SW_RES_DIST1
U 1 1
P 6000 6000
F 0 "SW_RES_DIST1" V 6046 5812 50  0000 R CNN
F 1 "SW_SPDT" V 5955 5812 50  0000 R CNN
F 2 "Connector_PinHeader_2.54mm:PinHeader_1x03_P2.54mm_Vertical" H 6000 6000 50  0001 C CNN
F 3 "" H 6000 6000 50  0001 C CNN
	1    6000 6000
	0    -1   -1   0   
$EndComp
$Comp
L Device:R R20
U 1 1
P 6000 6750
F 0 "R20" H 5930 6704 50  0000 R CNN
F 1 "100k" H 5930 6795 50  0000 R CNN
F 2 "Resistor_SMD:R_0603_1608Metric_Pad1.05x0.95mm_HandSolder" V 5930 6750 50  0001 C CNN
F 3 "~" H 6000 6750 50  0001 C CNN
	1    6000 6750
	-1   0    0    1   
$EndComp
$Comp
L Device:D_Zener_Small D3
U 1 1
P 6000 6400
F 0 "D3" V 6046 6332 50  0000 R CNN
F 1 "5V" V 5955 6332 50  0000 R CNN
F 2 "Diode_SMD:D_SOD-123" V 6000 6400 50  0001 C CNN
F 3 "~" V 6000 6400 50  0001 C CNN
	1    6000 6400
	0    -1   -1   0   
$EndComp
Wire Wire Line
	6000 6600 6000 6500
Wire Wire Line
	6000 6300 6000 6200
Wire Wire Line
	3800 7400 6000 7400
Wire Wire Line
	6000 7400 6000 6900
Connection ~ 3800 7400
$Comp
L Device:R_POT RES_ATTV1
U 1 1
P 2650 1800
F 0 "RES_ATTV1" V 2536 1800 50  0000 C CNN
F 1 "100k" V 2445 1800 50  0000 C CNN
F 2 "Eurocad:Alpha9mmPot" H 2650 1800 50  0001 C CNN
F 3 "~" H 2650 1800 50  0001 C CNN
	1    2650 1800
	0    -1   -1   0   
$EndComp
Wire Wire Line
	2650 1600 2650 1650
NoConn ~ 9700 1100
NoConn ~ 9700 1800
NoConn ~ 9700 2500
NoConn ~ 6100 5800
$Comp
L Amplifier_Operational:TL074 U2
U 3 1
P 2950 4900
F 0 "U2" H 3000 4700 50  0000 C CNN
F 1 "TL074" H 3050 5100 50  0000 C CNN
F 2 "Package_SO:SOIC-14_3.9x8.7mm_P1.27mm" H 2900 5000 50  0001 C CNN
F 3 "http://www.ti.com/lit/ds/symlink/tl071.pdf" H 3000 5100 50  0001 C CNN
	3    2950 4900
	1    0    0    1   
$EndComp
$Comp
L Device:R R7
U 1 1
P 3500 4900
F 0 "R7" V 3293 4900 50  0000 C CNN
F 1 "100k" V 3384 4900 50  0000 C CNN
F 2 "Resistor_SMD:R_0603_1608Metric_Pad1.05x0.95mm_HandSolder" V 3430 4900 50  0001 C CNN
F 3 "~" H 3500 4900 50  0001 C CNN
	1    3500 4900
	0    1    1    0   
$EndComp
Wire Wire Line
	3650 4900 3800 4900
Wire Wire Line
	3800 4900 3800 6100
Wire Wire Line
	3250 4900 3300 4900
Wire Wire Line
	2650 5000 2550 5000
Wire Wire Line
	2550 5000 2550 5100
$Comp
L power:GND #PWR06
U 1 1
P 2550 5100
F 0 "#PWR06" H 2550 4850 50  0001 C CNN
F 1 "GND" H 2555 4927 50  0000 C CNN
F 2 "" H 2550 5100 50  0001 C CNN
F 3 "" H 2550 5100 50  0001 C CNN
	1    2550 5100
	1    0    0    -1  
$EndComp
$Comp
L Device:R R4
U 1 1
P 3000 4550
F 0 "R4" V 2793 4550 50  0000 C CNN
F 1 "100k" V 2884 4550 50  0000 C CNN
F 2 "Resistor_SMD:R_0603_1608Metric_Pad1.05x0.95mm_HandSolder" V 2930 4550 50  0001 C CNN
F 3 "~" H 3000 4550 50  0001 C CNN
	1    3000 4550
	0    1    1    0   
$EndComp
$Comp
L Device:R R1
U 1 1
P 2350 4800
F 0 "R1" V 2143 4800 50  0000 C CNN
F 1 "100k" V 2234 4800 50  0000 C CNN
F 2 "Resistor_SMD:R_0603_1608Metric_Pad1.05x0.95mm_HandSolder" V 2280 4800 50  0001 C CNN
F 3 "~" H 2350 4800 50  0001 C CNN
	1    2350 4800
	0    1    1    0   
$EndComp
Wire Wire Line
	2500 4800 2550 4800
Wire Wire Line
	2550 4800 2550 4550
Wire Wire Line
	2550 4550 2850 4550
Connection ~ 2550 4800
Wire Wire Line
	2550 4800 2650 4800
Wire Wire Line
	3150 4550 3300 4550
Wire Wire Line
	3300 4550 3300 4900
Connection ~ 3300 4900
Wire Wire Line
	3300 4900 3350 4900
$Comp
L Device:R_POT RV_SAW_OCTAVE1
U 1 1
P 2100 5000
F 0 "RV_SAW_OCTAVE1" V 1986 5000 50  0000 C CNN
F 1 "100k" V 2100 5000 50  0000 C CNN
F 2 "Potentiometer_THT:Potentiometer_Bourns_3296W_Vertical" H 2100 5000 50  0001 C CNN
F 3 "~" H 2100 5000 50  0001 C CNN
	1    2100 5000
	0    -1   -1   0   
$EndComp
Wire Wire Line
	2250 5000 2550 5000
Connection ~ 2550 5000
Wire Wire Line
	2100 4850 2100 4800
Wire Wire Line
	2100 4800 2200 4800
Wire Wire Line
	1950 5000 1800 5000
Wire Wire Line
	1800 5000 1800 4300
$Comp
L Switch:SW_SPDT SW_WOBBLE1
U 1 1
P 5000 5300
F 0 "SW_WOBBLE1" H 5000 5585 50  0000 C CNN
F 1 "SW_SPDT" H 5000 5494 50  0000 C CNN
F 2 "Connector_PinHeader_2.54mm:PinHeader_1x03_P2.54mm_Vertical" H 5000 5300 50  0001 C CNN
F 3 "" H 5000 5300 50  0001 C CNN
	1    5000 5300
	1    0    0    -1  
$EndComp
Wire Wire Line
	1800 4300 4000 4300
Wire Wire Line
	4000 4300 4000 5300
Wire Wire Line
	4000 5300 4800 5300
NoConn ~ 5200 5400
Wire Wire Line
	5200 5200 5900 5200
Wire Wire Line
	5900 5200 5900 5800
Wire Wire Line
	5000 6550 5600 6550
Wire Wire Line
	5600 6550 5600 5000
Wire Wire Line
	5600 5000 6600 5000
Wire Wire Line
	6600 5000 6600 2400
Wire Wire Line
	6600 2400 7400 2400
Wire Wire Line
	5900 5200 6800 5200
Wire Wire Line
	6800 5200 6800 2600
Wire Wire Line
	6800 2600 7400 2600
Connection ~ 5900 5200
Connection ~ 3800 6100
Wire Wire Line
	3800 6100 3800 6300
Wire Wire Line
	5000 6100 5000 6550
Connection ~ 5000 6550
Wire Wire Line
	5100 3300 5300 3300
Wire Wire Line
	5100 2950 5500 2950
Connection ~ 5100 2950
Wire Wire Line
	5100 2950 5100 2650
$Comp
L eurocad:PJ301M-12 FM_IN1
U 1 1
P 1000 5500
F 0 "FM_IN1" H 650 5150 50  0000 R CNN
F 1 "PJ301M-12" H 1000 5250 50  0000 R CNN
F 2 "Eurocad:PJ301M-12" H 1000 5500 50  0001 C CNN
F 3 "" H 1000 5500 50  0000 C CNN
	1    1000 5500
	1    0    0    1   
$EndComp
$Sheet
S 7400 3200 1100 1000
U 5DA7C710
F0 "Power Supply" 50
F1 "power_supply.sch" 50
$EndSheet
Wire Wire Line
	1650 6950 1750 6950
Wire Wire Line
	1750 6950 1750 7100
Connection ~ 1750 7100
Wire Wire Line
	1700 1700 1800 1700
Wire Wire Line
	1800 1700 1800 1850
Connection ~ 1800 1850
Wire Wire Line
	4200 1350 4300 1350
Wire Wire Line
	4300 1350 4300 1500
Connection ~ 4300 1500
$Comp
L Device:CP C4
U 1 1
P 9150 1000
F 0 "C4" V 9405 1000 50  0000 C CNN
F 1 "10uF" V 9314 1000 50  0000 C CNN
F 2 "Capacitor_SMD:CP_Elec_5x4.5" H 9188 850 50  0001 C CNN
F 3 "~" H 9150 1000 50  0001 C CNN
	1    9150 1000
	0    -1   -1   0   
$EndComp
$Comp
L Device:CP C5
U 1 1
P 9150 1700
F 0 "C5" V 9405 1700 50  0000 C CNN
F 1 "10uF" V 9314 1700 50  0000 C CNN
F 2 "Capacitor_SMD:CP_Elec_5x4.5" H 9188 1550 50  0001 C CNN
F 3 "~" H 9150 1700 50  0001 C CNN
	1    9150 1700
	0    -1   -1   0   
$EndComp
$Comp
L Device:CP C6
U 1 1
P 9150 2400
F 0 "C6" V 9405 2400 50  0000 C CNN
F 1 "10uF" V 9314 2400 50  0000 C CNN
F 2 "Capacitor_SMD:CP_Elec_5x4.5" H 9188 2250 50  0001 C CNN
F 3 "~" H 9150 2400 50  0001 C CNN
	1    9150 2400
	0    -1   -1   0   
$EndComp
Wire Wire Line
	8500 1500 8800 1500
Wire Wire Line
	8800 1500 8800 1000
Wire Wire Line
	8800 1000 9000 1000
Wire Wire Line
	8500 1700 9000 1700
Wire Wire Line
	8500 1900 8800 1900
Wire Wire Line
	8800 1900 8800 2400
Wire Wire Line
	8800 2400 9000 2400
Text GLabel 1450 5500 2    50   Input ~ 0
0.16V_REF
Text GLabel 3900 3950 0    50   Input ~ 0
-5V_REF
Text GLabel 4300 3650 0    50   Input ~ 0
5V_REF
$Comp
L Amplifier_Operational:TL074 U2
U 2 1
P 4100 2650
F 0 "U2" H 4150 2450 50  0000 C CNN
F 1 "TL074" H 4200 2850 50  0000 C CNN
F 2 "Package_SO:SOIC-14_3.9x8.7mm_P1.27mm" H 4050 2750 50  0001 C CNN
F 3 "http://www.ti.com/lit/ds/symlink/tl071.pdf" H 4150 2850 50  0001 C CNN
	2    4100 2650
	1    0    0    1   
$EndComp
$Comp
L Device:R R49
U 1 1
P 2150 1600
F 0 "R49" V 1943 1600 50  0000 C CNN
F 1 "100K" V 2034 1600 50  0000 C CNN
F 2 "Resistor_SMD:R_0603_1608Metric_Pad1.05x0.95mm_HandSolder" V 2080 1600 50  0001 C CNN
F 3 "~" H 2150 1600 50  0001 C CNN
	1    2150 1600
	0    1    1    0   
$EndComp
Wire Wire Line
	1700 1600 2000 1600
Wire Wire Line
	2300 1600 2650 1600
$Comp
L Device:R R48
U 1 1
P 2100 5400
F 0 "R48" V 2200 5400 50  0000 C CNN
F 1 "100K" V 2000 5400 50  0000 C CNN
F 2 "Resistor_SMD:R_0603_1608Metric_Pad1.05x0.95mm_HandSolder" V 2030 5400 50  0001 C CNN
F 3 "~" H 2100 5400 50  0001 C CNN
	1    2100 5400
	0    -1   -1   0   
$EndComp
Wire Wire Line
	1950 5550 2450 5550
Wire Wire Line
	2250 5400 2600 5400
Wire Wire Line
	1950 5400 1450 5400
$EndSCHEMATC
